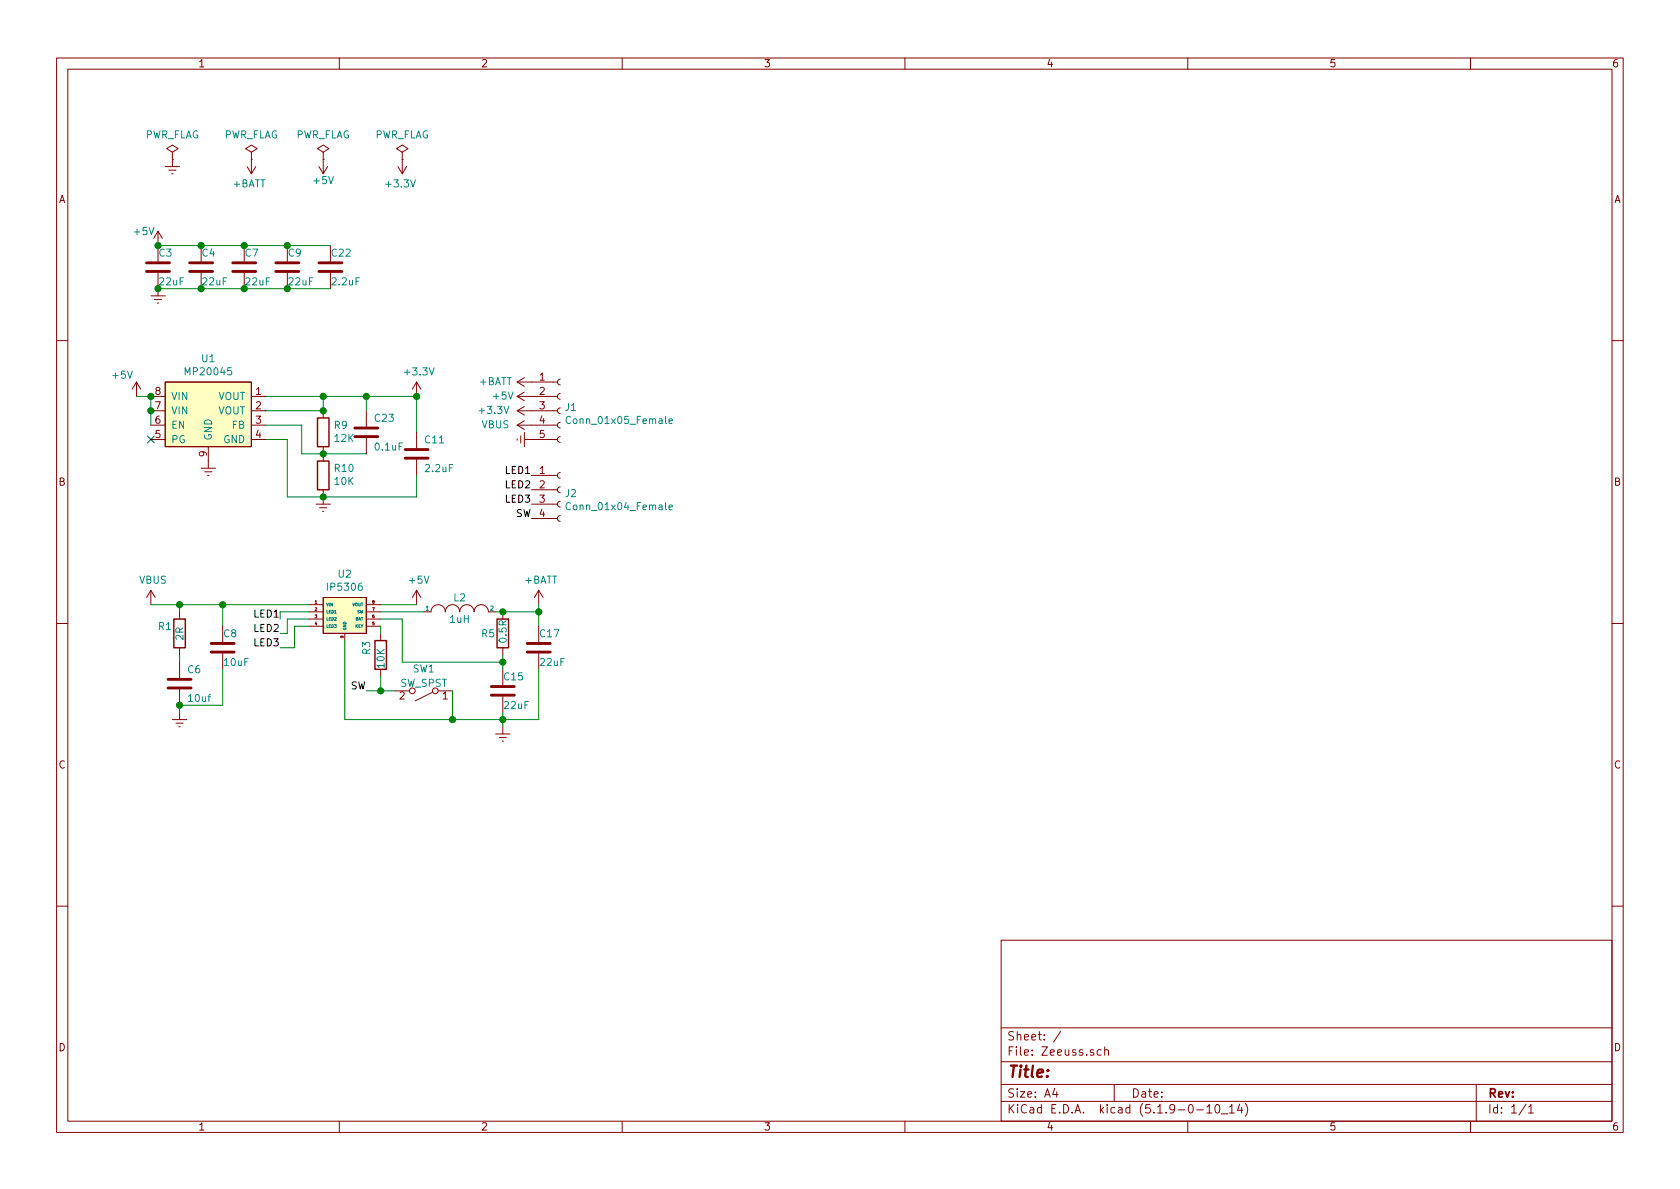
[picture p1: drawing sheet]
EESchema Schematic File Version 4
EELAYER 30 0
EELAYER END
$Descr A4 11693 8268
encoding utf-8
Sheet 1 1
Title ""
Date ""
Rev ""
Comp ""
Comment1 ""
Comment2 ""
Comment3 ""
Comment4 ""
$EndDescr
Wire Wire Line
	2650 4300 2800 4300
Wire Wire Line
	2400 4450 2400 5000
Wire Wire Line
	2800 4300 2800 4600
Wire Wire Line
	2650 4400 2650 4350
$Comp
L Switch:SW_SPST SW1
U 1 1
P 2950 4800
F 0 "SW1" H 2950 4650 50  0000 C CNN
F 1 "SW_SPST" H 2950 4750 50  0000 C CNN
F 2 "Button_Switch_SMD:SW_SPST_B3U-1000P" H 2950 4800 50  0001 C CNN
F 3 "~" H 2950 4800 50  0001 C CNN
	1    2950 4800
	-1   0    0    1   
$EndComp
$Comp
L Device:R R3
U 1 1
P 2650 4550
F 0 "R3" V 2550 4650 50  0000 R CNN
F 1 "10K" V 2650 4600 50  0000 R CNN
F 2 "Resistor_SMD:R_0603_1608Metric_Pad1.05x0.95mm_HandSolder" V 2580 4550 50  0001 C CNN
F 3 "~" H 2650 4550 50  0001 C CNN
	1    2650 4550
	1    0    0    -1  
$EndComp
Wire Wire Line
	3500 4600 3500 4650
Connection ~ 3500 4600
Wire Wire Line
	2800 4600 3500 4600
$Comp
L power:Earth #PWR012
U 1 1
P 3500 5050
F 0 "#PWR012" H 3500 4800 50  0001 C CNN
F 1 "Earth" H 3500 4900 50  0001 C CNN
F 2 "" H 3500 5050 50  0001 C CNN
F 3 "~" H 3500 5050 50  0001 C CNN
	1    3500 5050
	1    0    0    -1  
$EndComp
Wire Wire Line
	3500 4550 3500 4600
$Comp
L Device:C C15
U 1 1
P 3500 4800
F 0 "C15" H 3500 4900 50  0000 L CNN
F 1 "22uF" H 3500 4700 50  0000 L CNN
F 2 "Capacitor_SMD:C_0603_1608Metric_Pad1.05x0.95mm_HandSolder" H 3538 4650 50  0001 C CNN
F 3 "~" H 3500 4800 50  0001 C CNN
	1    3500 4800
	1    0    0    -1  
$EndComp
$Comp
L Device:C C17
U 1 1
P 3750 4500
F 0 "C17" H 3750 4600 50  0000 L CNN
F 1 "22uF" H 3750 4400 50  0000 L CNN
F 2 "Capacitor_SMD:C_0603_1608Metric_Pad1.05x0.95mm_HandSolder" H 3788 4350 50  0001 C CNN
F 3 "~" H 3750 4500 50  0001 C CNN
	1    3750 4500
	1    0    0    -1  
$EndComp
$Comp
L Device:R R5
U 1 1
P 3500 4400
F 0 "R5" H 3450 4400 50  0000 R CNN
F 1 "0.5R" V 3500 4500 50  0000 R CNN
F 2 "Resistor_SMD:R_0603_1608Metric_Pad1.05x0.95mm_HandSolder" V 3430 4400 50  0001 C CNN
F 3 "~" H 3500 4400 50  0001 C CNN
	1    3500 4400
	1    0    0    -1  
$EndComp
$Comp
L pspice:INDUCTOR L2
U 1 1
P 3200 4250
F 0 "L2" H 3200 4350 50  0000 C CNN
F 1 "1uH" H 3200 4200 50  0000 C CNN
F 2 "Inductor_SMD:L_Wuerth_HCI-7030" H 3200 4250 50  0001 C CNN
F 3 "~" H 3200 4250 50  0001 C CNN
	1    3200 4250
	1    0    0    -1  
$EndComp
Connection ~ 1700 2000
Wire Wire Line
	1400 2000 1700 2000
Connection ~ 1400 2000
Wire Wire Line
	1100 2000 1400 2000
$Comp
L power:Earth #PWR05
U 1 1
P 1100 2000
F 0 "#PWR05" H 1100 1750 50  0001 C CNN
F 1 "Earth" H 1100 1850 50  0001 C CNN
F 2 "" H 1100 2000 50  0001 C CNN
F 3 "~" H 1100 2000 50  0001 C CNN
	1    1100 2000
	1    0    0    -1  
$EndComp
$Comp
L Device:C C9
U 1 1
P 2000 1850
F 0 "C9" H 2000 1950 50  0000 L CNN
F 1 "22uF" H 2000 1750 50  0000 L CNN
F 2 "Capacitor_SMD:C_0603_1608Metric_Pad1.05x0.95mm_HandSolder" H 2038 1700 50  0001 C CNN
F 3 "~" H 2000 1850 50  0001 C CNN
	1    2000 1850
	1    0    0    -1  
$EndComp
$Comp
L Device:C C7
U 1 1
P 1700 1850
F 0 "C7" H 1700 1950 50  0000 L CNN
F 1 "22uF" H 1700 1750 50  0000 L CNN
F 2 "Capacitor_SMD:C_0603_1608Metric_Pad1.05x0.95mm_HandSolder" H 1738 1700 50  0001 C CNN
F 3 "~" H 1700 1850 50  0001 C CNN
	1    1700 1850
	1    0    0    -1  
$EndComp
$Comp
L Device:C C4
U 1 1
P 1400 1850
F 0 "C4" H 1400 1950 50  0000 L CNN
F 1 "22uF" H 1400 1750 50  0000 L CNN
F 2 "Capacitor_SMD:C_0603_1608Metric_Pad1.05x0.95mm_HandSolder" H 1438 1700 50  0001 C CNN
F 3 "~" H 1400 1850 50  0001 C CNN
	1    1400 1850
	1    0    0    -1  
$EndComp
$Comp
L Device:C C3
U 1 1
P 1100 1850
F 0 "C3" H 1100 1950 50  0000 L CNN
F 1 "22uF" H 1100 1750 50  0000 L CNN
F 2 "Capacitor_SMD:C_0603_1608Metric_Pad1.05x0.95mm_HandSolder" H 1138 1700 50  0001 C CNN
F 3 "~" H 1100 1850 50  0001 C CNN
	1    1100 1850
	1    0    0    -1  
$EndComp
Wire Wire Line
	1550 4650 1550 4900
Wire Wire Line
	1550 4200 1550 4350
$Comp
L Device:C C8
U 1 1
P 1550 4500
F 0 "C8" H 1550 4600 50  0000 L CNN
F 1 "10uF" H 1550 4400 50  0000 L CNN
F 2 "Capacitor_SMD:C_0603_1608Metric_Pad1.05x0.95mm_HandSolder" H 1588 4350 50  0001 C CNN
F 3 "~" H 1550 4500 50  0001 C CNN
	1    1550 4500
	1    0    0    -1  
$EndComp
$Comp
L power:Earth #PWR04
U 1 1
P 1250 4950
F 0 "#PWR04" H 1250 4700 50  0001 C CNN
F 1 "Earth" H 1250 4800 50  0001 C CNN
F 2 "" H 1250 4950 50  0001 C CNN
F 3 "~" H 1250 4950 50  0001 C CNN
	1    1250 4950
	1    0    0    -1  
$EndComp
Wire Wire Line
	1050 2750 950  2750
$Comp
L power:Earth #PWR024
U 1 1
P 1450 3200
F 0 "#PWR024" H 1450 2950 50  0001 C CNN
F 1 "Earth" H 1450 3050 50  0001 C CNN
F 2 "" H 1450 3200 50  0001 C CNN
F 3 "~" H 1450 3200 50  0001 C CNN
	1    1450 3200
	1    0    0    -1  
$EndComp
NoConn ~ 1050 3050
$Comp
L Device:R R9
U 1 1
P 2250 3000
F 0 "R9" H 2180 2954 50  0000 R CNN
F 1 "12K" H 2180 3045 50  0000 R CNN
F 2 "Resistor_SMD:R_0603_1608Metric_Pad1.05x0.95mm_HandSolder" V 2180 3000 50  0001 C CNN
F 3 "~" H 2250 3000 50  0001 C CNN
	1    2250 3000
	-1   0    0    1   
$EndComp
Wire Wire Line
	1850 2750 2250 2750
Wire Wire Line
	2250 2750 2250 2850
Wire Wire Line
	1850 2850 2250 2850
Connection ~ 2250 2850
Wire Wire Line
	1850 2950 2100 2950
Wire Wire Line
	2100 2950 2100 3150
Wire Wire Line
	2100 3150 2250 3150
$Comp
L Device:R R10
U 1 1
P 2250 3300
F 0 "R10" H 2180 3254 50  0000 R CNN
F 1 "10K" H 2180 3345 50  0000 R CNN
F 2 "Resistor_SMD:R_0603_1608Metric_Pad1.05x0.95mm_HandSolder" V 2180 3300 50  0001 C CNN
F 3 "~" H 2250 3300 50  0001 C CNN
	1    2250 3300
	-1   0    0    1   
$EndComp
Connection ~ 2250 3150
Wire Wire Line
	1850 3050 2000 3050
Wire Wire Line
	2000 3050 2000 3450
Wire Wire Line
	2000 3450 2250 3450
$Comp
L power:Earth #PWR028
U 1 1
P 2250 3450
F 0 "#PWR028" H 2250 3200 50  0001 C CNN
F 1 "Earth" H 2250 3300 50  0001 C CNN
F 2 "" H 2250 3450 50  0001 C CNN
F 3 "~" H 2250 3450 50  0001 C CNN
	1    2250 3450
	1    0    0    -1  
$EndComp
Connection ~ 2250 3450
$Comp
L Device:C C23
U 1 1
P 2550 3000
F 0 "C23" H 2600 3100 50  0000 L CNN
F 1 "0.1uF" H 2600 2900 50  0000 L CNN
F 2 "Capacitor_SMD:C_0603_1608Metric_Pad1.05x0.95mm_HandSolder" H 2588 2850 50  0001 C CNN
F 3 "~" H 2550 3000 50  0001 C CNN
	1    2550 3000
	1    0    0    -1  
$EndComp
Wire Wire Line
	2250 3150 2550 3150
Wire Wire Line
	2250 2750 2550 2750
Connection ~ 2250 2750
Wire Wire Line
	2550 2850 2550 2750
Connection ~ 2550 2750
Wire Wire Line
	2550 2750 2900 2750
Wire Wire Line
	1100 1700 1400 1700
Connection ~ 1400 1700
Wire Wire Line
	1400 1700 1700 1700
Connection ~ 1700 1700
Wire Wire Line
	1700 1700 2000 1700
Wire Wire Line
	1700 2000 2000 2000
Wire Wire Line
	3500 4250 3450 4250
Connection ~ 3500 4250
Connection ~ 3500 5000
Wire Wire Line
	3500 5000 3750 5000
Wire Wire Line
	3750 5000 3750 4650
Wire Wire Line
	3750 4350 3750 4250
Wire Wire Line
	2900 4200 2650 4200
$Comp
L power:VBUS #PWR0101
U 1 1
P 1050 4200
F 0 "#PWR0101" H 1050 4050 50  0001 C CNN
F 1 "VBUS" H 1065 4373 50  0000 C CNN
F 2 "" H 1050 4200 50  0001 C CNN
F 3 "" H 1050 4200 50  0001 C CNN
	1    1050 4200
	1    0    0    -1  
$EndComp
$Comp
L power:+5V #PWR0103
U 1 1
P 2900 4200
F 0 "#PWR0103" H 2900 4050 50  0001 C CNN
F 1 "+5V" H 2915 4373 50  0000 C CNN
F 2 "" H 2900 4200 50  0001 C CNN
F 3 "" H 2900 4200 50  0001 C CNN
	1    2900 4200
	1    0    0    -1  
$EndComp
$Comp
L power:+5V #PWR0108
U 1 1
P 1100 1700
F 0 "#PWR0108" H 1100 1550 50  0001 C CNN
F 1 "+5V" H 1000 1800 50  0000 C CNN
F 2 "" H 1100 1700 50  0001 C CNN
F 3 "" H 1100 1700 50  0001 C CNN
	1    1100 1700
	1    0    0    -1  
$EndComp
$Comp
L power:+5V #PWR0109
U 1 1
P 950 2750
F 0 "#PWR0109" H 950 2600 50  0001 C CNN
F 1 "+5V" H 850 2900 50  0000 C CNN
F 2 "" H 950 2750 50  0001 C CNN
F 3 "" H 950 2750 50  0001 C CNN
	1    950  2750
	1    0    0    -1  
$EndComp
$Comp
L power:+BATT #PWR0105
U 1 1
P 3750 4200
F 0 "#PWR0105" H 3750 4050 50  0001 C CNN
F 1 "+BATT" H 3765 4373 50  0000 C CNN
F 2 "" H 3750 4200 50  0001 C CNN
F 3 "" H 3750 4200 50  0001 C CNN
	1    3750 4200
	1    0    0    -1  
$EndComp
$Comp
L CUSTOM_Power:IP5306 U2
U 1 1
P 2400 4650
F 0 "U2" H 2400 5315 50  0000 C CNN
F 1 "IP5306" H 2400 5224 50  0000 C CNN
F 2 "Package_SO:SOIC-8-1EP_3.9x4.9mm_P1.27mm_EP2.29x3mm" H 2400 4650 50  0001 C CNN
F 3 "" H 2400 4650 50  0001 C CNN
	1    2400 4650
	1    0    0    -1  
$EndComp
$Comp
L CUSTOM_Power:MP20045 U1
U 1 1
P 1450 3150
F 0 "U1" H 1450 3815 50  0000 C CNN
F 1 "MP20045" H 1450 3724 50  0000 C CNN
F 2 "Package_SO:SOIC-8-1EP_3.9x4.9mm_P1.27mm_EP2.41x3.3mm" H 1450 3150 50  0001 C CNN
F 3 "" H 1450 3150 50  0001 C CNN
	1    1450 3150
	1    0    0    -1  
$EndComp
Wire Wire Line
	1050 2750 1050 2850
Connection ~ 1050 2750
$Comp
L power:Earth #PWR0104
U 1 1
P 3700 3050
F 0 "#PWR0104" H 3700 2800 50  0001 C CNN
F 1 "Earth" H 3700 2900 50  0001 C CNN
F 2 "" H 3700 3050 50  0001 C CNN
F 3 "~" H 3700 3050 50  0001 C CNN
	1    3700 3050
	0    1    1    0   
$EndComp
$Comp
L power:VBUS #PWR0106
U 1 1
P 3700 2950
F 0 "#PWR0106" H 3700 2800 50  0001 C CNN
F 1 "VBUS" V 3700 3200 50  0000 C CNN
F 2 "" H 3700 2950 50  0001 C CNN
F 3 "" H 3700 2950 50  0001 C CNN
	1    3700 2950
	0    -1   -1   0   
$EndComp
$Comp
L power:+BATT #PWR0110
U 1 1
P 3700 2650
F 0 "#PWR0110" H 3700 2500 50  0001 C CNN
F 1 "+BATT" V 3700 2900 50  0000 C CNN
F 2 "" H 3700 2650 50  0001 C CNN
F 3 "" H 3700 2650 50  0001 C CNN
	1    3700 2650
	0    -1   -1   0   
$EndComp
Wire Wire Line
	3500 4250 3750 4250
Wire Wire Line
	3750 4200 3750 4250
Connection ~ 3750 4250
Wire Wire Line
	1050 2850 1050 2950
Connection ~ 1050 2850
Connection ~ 1100 2000
Connection ~ 1100 1700
$Comp
L Device:C C11
U 1 1
P 2900 3150
F 0 "C11" H 2950 3250 50  0000 L CNN
F 1 "2.2uF" H 2950 3050 50  0000 L CNN
F 2 "Capacitor_SMD:C_0603_1608Metric_Pad1.05x0.95mm_HandSolder" H 2938 3000 50  0001 C CNN
F 3 "~" H 2900 3150 50  0001 C CNN
	1    2900 3150
	1    0    0    -1  
$EndComp
$Comp
L power:+3.3V #PWR0102
U 1 1
P 2900 2750
F 0 "#PWR0102" H 2900 2600 50  0001 C CNN
F 1 "+3.3V" H 2915 2923 50  0000 C CNN
F 2 "" H 2900 2750 50  0001 C CNN
F 3 "" H 2900 2750 50  0001 C CNN
	1    2900 2750
	1    0    0    -1  
$EndComp
$Comp
L power:+3.3V #PWR0107
U 1 1
P 3700 2850
F 0 "#PWR0107" H 3700 2700 50  0001 C CNN
F 1 "+3.3V" V 3700 3000 50  0000 L CNN
F 2 "" H 3700 2850 50  0001 C CNN
F 3 "" H 3700 2850 50  0001 C CNN
	1    3700 2850
	0    -1   -1   0   
$EndComp
$Comp
L power:+5V #PWR0115
U 1 1
P 3700 2750
F 0 "#PWR0115" H 3700 2600 50  0001 C CNN
F 1 "+5V" V 3700 2950 50  0000 C CNN
F 2 "" H 3700 2750 50  0001 C CNN
F 3 "" H 3700 2750 50  0001 C CNN
	1    3700 2750
	0    -1   -1   0   
$EndComp
Connection ~ 2000 2000
Wire Wire Line
	2300 2000 2000 2000
Connection ~ 2000 1700
Wire Wire Line
	2300 1700 2000 1700
$Comp
L Device:C C22
U 1 1
P 2300 1850
F 0 "C22" H 2300 1950 50  0000 L CNN
F 1 "2.2uF" H 2300 1750 50  0000 L CNN
F 2 "Capacitor_SMD:C_0603_1608Metric_Pad1.05x0.95mm_HandSolder" H 2338 1700 50  0001 C CNN
F 3 "~" H 2300 1850 50  0001 C CNN
	1    2300 1850
	1    0    0    -1  
$EndComp
Wire Wire Line
	2900 2750 2900 3000
Connection ~ 2900 2750
Wire Wire Line
	2900 3300 2900 3450
Wire Wire Line
	2900 3450 2250 3450
$Comp
L Connector:Conn_01x05_Female J1
U 1 1
P 3900 2850
F 0 "J1" H 3928 2876 50  0000 L CNN
F 1 "Conn_01x05_Female" H 3928 2785 50  0000 L CNN
F 2 "Connector_PinHeader_2.00mm:PinHeader_1x05_P2.00mm_Vertical" H 3900 2850 50  0001 C CNN
F 3 "~" H 3900 2850 50  0001 C CNN
	1    3900 2850
	1    0    0    -1  
$EndComp
Text Label 3700 3300 2    50   ~ 0
LED1
Text Label 3700 3400 2    50   ~ 0
LED2
Text Label 3700 3500 2    50   ~ 0
LED3
Text Label 1950 4300 2    50   ~ 0
LED1
Text Label 1950 4400 2    50   ~ 0
LED2
Text Label 1950 4500 2    50   ~ 0
LED3
Wire Wire Line
	2150 4250 1950 4250
Wire Wire Line
	1950 4250 1950 4300
Wire Wire Line
	2150 4300 2000 4300
Wire Wire Line
	2000 4300 2000 4400
Wire Wire Line
	2000 4400 1950 4400
Wire Wire Line
	2150 4350 2050 4350
Wire Wire Line
	2050 4350 2050 4500
Wire Wire Line
	2050 4500 1950 4500
Wire Wire Line
	2650 4250 2950 4250
Wire Wire Line
	3500 4950 3500 5000
Wire Wire Line
	2650 4700 2650 4800
Wire Wire Line
	2650 4800 2750 4800
Wire Wire Line
	3150 4800 3150 5000
Connection ~ 3150 5000
Wire Wire Line
	3150 5000 3500 5000
Wire Wire Line
	2400 5000 3150 5000
Wire Wire Line
	2650 4800 2550 4800
Connection ~ 2650 4800
Text Label 2550 4800 2    50   ~ 0
SW
Wire Wire Line
	3500 5000 3500 5050
Connection ~ 1550 4200
Wire Wire Line
	1550 4200 2150 4200
Connection ~ 1250 4900
Wire Wire Line
	1250 4900 1250 4950
Wire Wire Line
	1550 4900 1250 4900
$Comp
L Device:C C6
U 1 1
P 1250 4750
F 0 "C6" H 1300 4850 50  0000 L CNN
F 1 "10uf" H 1300 4650 50  0000 L CNN
F 2 "Capacitor_SMD:C_0603_1608Metric_Pad1.05x0.95mm_HandSolder" H 1288 4600 50  0001 C CNN
F 3 "~" H 1250 4750 50  0001 C CNN
	1    1250 4750
	1    0    0    -1  
$EndComp
$Comp
L Device:R R1
U 1 1
P 1250 4400
F 0 "R1" H 1200 4450 50  0000 R CNN
F 1 "2R" V 1250 4450 50  0000 R CNN
F 2 "Resistor_SMD:R_0603_1608Metric_Pad1.05x0.95mm_HandSolder" V 1180 4400 50  0001 C CNN
F 3 "~" H 1250 4400 50  0001 C CNN
	1    1250 4400
	1    0    0    -1  
$EndComp
Wire Wire Line
	1050 4200 1250 4200
Wire Wire Line
	1250 4250 1250 4200
Connection ~ 1250 4200
Wire Wire Line
	1250 4200 1550 4200
Wire Wire Line
	1250 4550 1250 4600
$Comp
L Connector:Conn_01x04_Female J2
U 1 1
P 3900 3400
F 0 "J2" H 3928 3376 50  0000 L CNN
F 1 "Conn_01x04_Female" H 3928 3285 50  0000 L CNN
F 2 "Connector_PinHeader_2.00mm:PinHeader_1x04_P2.00mm_Vertical" H 3900 3400 50  0001 C CNN
F 3 "~" H 3900 3400 50  0001 C CNN
	1    3900 3400
	1    0    0    -1  
$EndComp
Text Label 3700 3600 2    50   ~ 0
SW
$EndSCHEMATC
